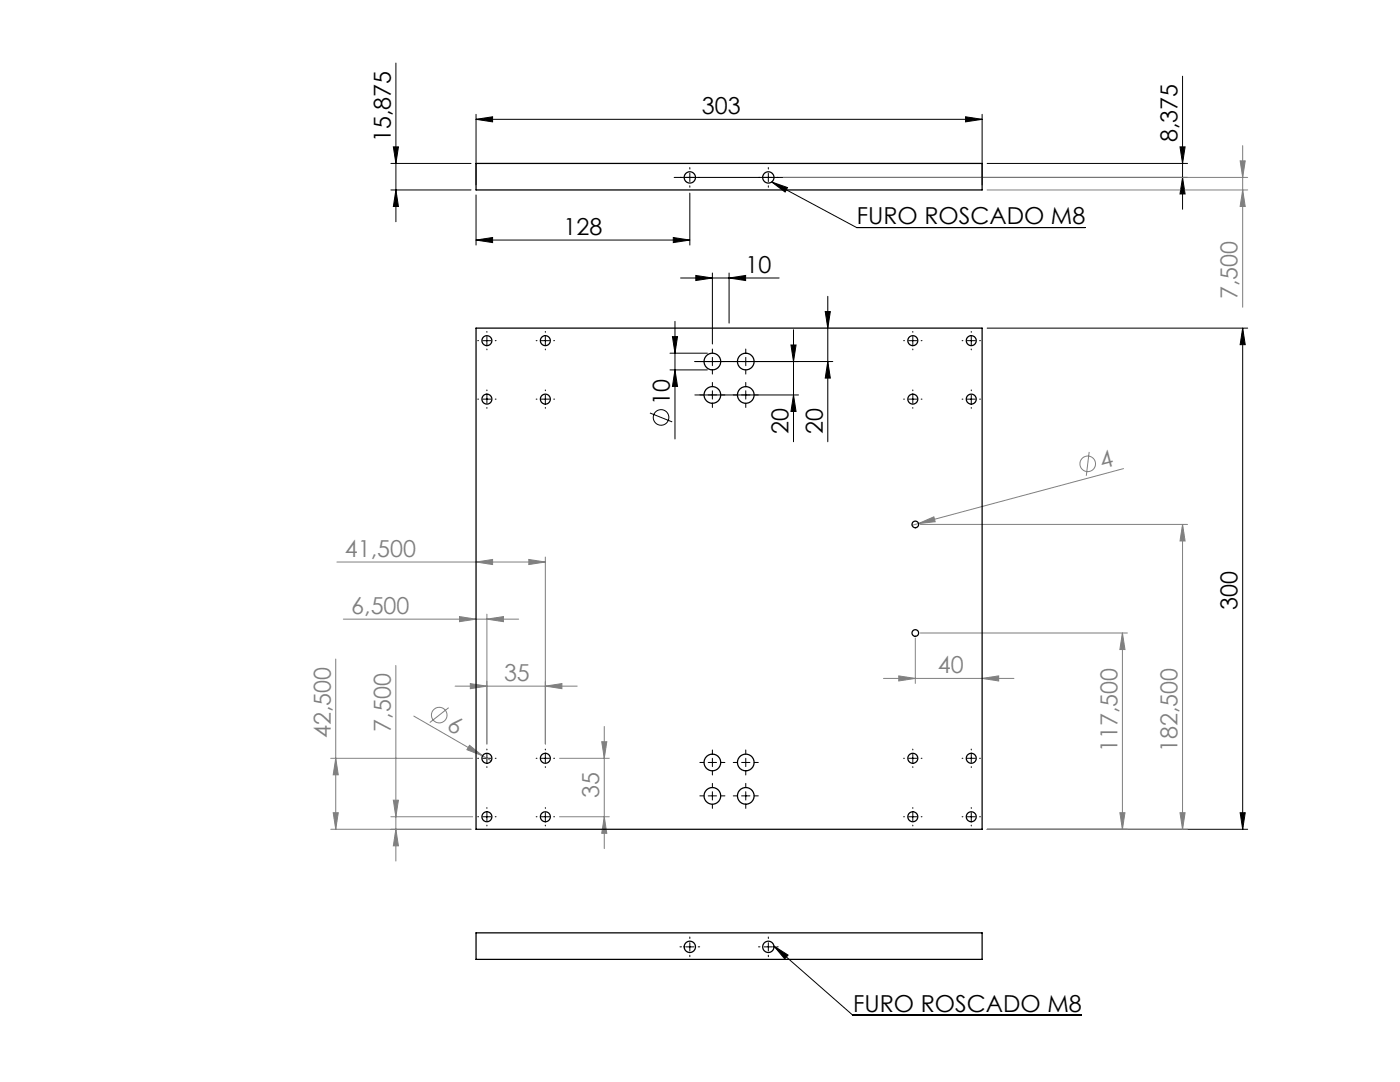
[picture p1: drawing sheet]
<svg xmlns="http://www.w3.org/2000/svg" width="279mm" height="216mm" viewBox="0 0 279 216" stroke-linecap="round" stroke-linejoin="round" font-family="sans-serif">
<g fill="none" stroke="#000" stroke-width=".2">
<path d="M79 12.6v31.7M236 15.2v26.6M78 37.9h16M78 32.6h16M78.5 29.3h1l-.5 3.3zM79 37.9l.5 3.3h-1zM95 23.8l3.3-.5v1zM95 22.8v14.1M95 23.8h101M95 38.9v10M134.5 35.4h102.5M137.7 34.6v1.6"/>
<path d="M137.7 38.5v10.4M153.3 34.6v1.6M154 36.3l16.9 9.1h45.7M154 36.3l3.2 1.1-.5 .9zM192.7 23.3l3.3 .5-3.3 .5zM196 22.8v14.1M197 32.6h40M235.5 29.3h1l-.5 3.3zM236 35.4l.5 3.3h-1zM95 47.9l3.3-.5v1zM95 47.9h42.7M134.4 47.4l3.3 .5-3.3 .5z"/>
<path d="M135.8 55.5h19.7M138.9 55l3.3 .5-3.3 .5zM142.2 54.5v14.1M145.5 55.5l3.3-.5v1zM145.5 54.5v10M165.2 59.1v29.1M96.3 68h1.7M96.3 79.6h1.7M97.2 67.1v1.7M97.2 78.8v1.7M108 68h1.7M108 79.6h1.7"/>
<path d="M108.8 67.1v1.7M108.8 78.8v1.7M133.7 70.5h7.5M133.7 73.8h7.5M134.2 67.2h1l-.5 3.3zM134.7 64.1v23.5M134.7 73.8l.5 3.3h-1zM138.7 72.1h27.5M138.7 78.8h20.7M142.2 71.3v1.7M142.2 78v1.6M148.8 71.3v1.7"/>
<path d="M148.8 78v1.6M157.9 68.8h1l-.5 3.3zM158.4 65.8v22.4M158.4 78.8l.5 3.3h-1zM164.7 62.2h1l-.5 3.3zM165.2 72.1l.5 3.3h-1zM181.3 68h1.7M181.3 79.6h1.7M182.2 67.1v1.7M182.2 78.8v1.7M193 68h1.7M193 79.6h1.7"/>
<path d="M193.8 67.1v1.7M193.8 78.8v1.7M197 65.5h52M248 65.5l.5 3.3h-1zM248 65.5v100M129.7 82.4l4.5 1.8M96.3 151.3h1.7M97.2 150.5v1.6M108 151.3h1.7M108.8 150.5v1.6M141.3 158.8h1.7M141.3 152.1h1.7"/>
<path d="M142.2 151.3v1.7M142.2 158v1.6M148 158.8h1.7M148 152.1h1.7M148.8 151.3v1.7M148.8 158v1.6M181.3 151.3h1.7M182.2 150.5v1.6M193 151.3h1.7M193.8 150.5v1.6M96.3 163h1.7M97.2 162.1v1.7"/>
<path d="M108 163h1.7M108.8 162.1v1.7M181.3 163h1.7M182.2 162.1v1.7M193 163h1.7M193.8 162.1v1.7M197 165.5h52M247.5 162.2h1l-.5 3.3zM136.8 188.9h1.7M137.7 188.1v1.7M152.5 188.9h1.7M153.3 188.1v1.7"/>
<path d="M154.5 188.8l2.8 1.8-.7 .7zM154.5 188.8l15.7 13.8h45.6"/>
<circle cx="131.9" cy="83.3" r="1.56"/>
</g>
<g fill="none" stroke="#808080" stroke-width=".2">
<path d="M156.3 35.4h92.7M197 37.9h52M247.5 32.1h1l-.5 3.3zM248 37.9l.5 3.3h-1zM248 29.1v32.2M217.4 90.2l-.6 4.7M224.2 93.5l-42.2 11.3M67.2 112.1h41.6M95 112.1l3.3-.5v1.1zM105.5 111.6l3.3 .5-3.3 .6zM108.8 111.1v37.4M183.3 104.5l3.1-1.4 .2 1z"/>
<path d="M183.7 104.6h53.3M236 104.6l.5 3.3h-1zM236 104.6v60.9M67 131.5v34M68.5 123.5h35M79 132.8v39M90.8 136.9h24.4M91.7 123l3.3 .5-3.3 .6zM93.9 136.4l3.3 .5-3.3 .5zM97.2 123.5l3.3-.5v1.1zM97.2 122.5v26M108.8 136.9l3.3-.5v1z"/>
<path d="M176.3 135.4h26.1M179.4 134.9l3.3 .5-3.3 .5zM182.7 127.3v9.1M183.7 126.3h41.3M196 135.4l3.3-.5v1zM224 126.3v39.2M224 126.3l.5 3.3h-1zM66 151.3h28.3M67 151.3l.5 3.3h-1zM78.5 159.7h1l-.5 3.3zM82.6 142.9l15.4 8.9M89.5 141.2l-3.7 3"/>
<path d="M93.7 148.7l2.6 2.1-3.1-1.2zM111.7 151.3h9.9M120.1 148h1l-.5 3.3zM120.6 145v24.3M66 165.5h28M66.5 162.2h1l-.5 3.3zM78 163h16.3M79 165.5l.5 3.3h-1zM111.7 163h9.9M120.6 163l.5 3.3h-1zM197 165.5h40M223.5 162.2h1l-.5 3.3z"/>
<path d="M235.5 162.2h1l-.5 3.3z"/>
<circle cx="217.1" cy="92.6" r="1.56"/>
<circle cx="87.7" cy="142.7" r="1.56"/>
</g>
<g fill="none" stroke="#000" stroke-width=".2" stroke-dasharray="15.2 1.3 1.3 1.3">
<path d="M136 35.4h-.3M137.7 33.7v-.3M137.7 37.1v.3M139.3 35.4h.3M151.7 35.4h-.3M153.3 33.7v-.3M153.3 37.1v.3M155 35.4h.3M95.5 68h-.2M95.5 79.6h-.2M97.2 66.3v-.2M97.2 69.6v.2"/>
<path d="M97.2 78v-.2M98.8 68h.2M98.8 79.6h.2M107.2 68h-.2M107.2 79.6h-.2M108.8 66.3v-.2M108.8 69.6v.2M108.8 78v-.2M110.5 68h.2M110.5 79.6h.2M140.5 72.1h-.8M140.5 78.8h-.8"/>
<path d="M142.2 70.5v-.9M142.2 73.8v.8M142.2 77.1v-.8M143.8 72.1h.9M143.8 78.8h.9M147.2 78.8h-.9M147.2 72.1h-.9M148.8 77.1v-.8M148.8 70.5v-.9M148.8 73.8v.8M150.5 78.8h.8M150.5 72.1h.8"/>
<path d="M180.5 79.6h-.2M180.5 68h-.2M182.2 78v-.2M182.2 66.3v-.2M182.2 69.6v.2M183.8 79.6h.2M183.8 68h.2M192.2 79.6h-.2M192.2 68h-.2M193.8 78v-.2M193.8 66.3v-.2M193.8 69.6v.2"/>
<path d="M195.5 79.6h.2M195.5 68h.2M97.2 81.3v.2M108.8 81.3v.2M142.2 80.5v.8M148.8 80.5v.8M182.2 81.3v.2M193.8 81.3v.2M95.5 151.3h-.2M97.2 149.6v-.1M97.2 153v.1M98.8 151.3h.2"/>
<path d="M107.2 151.3h-.2M108.8 149.6v-.1M108.8 153v.1M110.5 151.3h.2M140.5 152.1h-.8M140.5 158.8h-.8M142.2 150.5v-.9M142.2 153.8v.8M142.2 157.1v-.8M143.8 152.1h.9M143.8 158.8h.9M147.2 158.8h-.9"/>
<path d="M147.2 152.1h-.9M148.8 157.1v-.8M148.8 150.5v-.9M148.8 153.8v.8M150.5 158.8h.8M150.5 152.1h.8M180.5 151.3h-.2M182.2 149.6v-.1M182.2 153v.1M183.8 151.3h.2M192.2 151.3h-.2M193.8 149.6v-.1"/>
<path d="M193.8 153v.1M195.5 151.3h.2M95.5 163h-.2M97.2 161.3v-.2M97.2 164.6v.2M98.8 163h.2M107.2 163h-.2M108.8 161.3v-.2M108.8 164.6v.2M110.5 163h.2M142.2 160.5v.8M148.8 160.5v.8"/>
<path d="M180.5 163h-.2M182.2 161.3v-.2M182.2 164.6v.2M183.8 163h.2M192.2 163h-.2M193.8 161.3v-.2M193.8 164.6v.2M195.5 163h.2M136 188.9h-.3M137.7 187.3v-.3M137.7 190.6v.3M139.3 188.9h.3"/>
<path d="M151.7 188.9h-.3M153.3 187.3v-.3M153.3 190.6v.3M155 188.9h.3"/>
</g>
<g fill="#000">
<path d="M154 36.3l3.2 1.1-.5 .9zM154.5 188.8l2.8 1.8-.7 .7z"/>
<path d="M134.4 47.4l3.3 .5-3.3 .5zM95 47.9l3.3-.5v1z"/>
<path d="M138.9 55l3.3 .5-3.3 .5zM145.5 55.5l3.3-.5v1zM95 23.8l3.3-.5v1zM192.7 23.3l3.3 .5-3.3 .5z"/>
<path d="M134.2 67.2h1l-.5 3.3zM134.7 73.8l.5 3.3h-1zM157.9 68.8h1l-.5 3.3zM158.4 78.8l.5 3.3h-1z"/>
<path d="M247.5 162.2h1l-.5 3.3zM248 65.5l.5 3.3h-1zM165.2 72.1l.5 3.3h-1zM164.7 62.2h1l-.5 3.3zM79 37.9l.5 3.3h-1zM78.5 29.3h1l-.5 3.3zM236 35.4l.5 3.3h-1zM235.5 29.3h1l-.5 3.3z"/>
</g>
<g fill="#808080">
<path d="M93.7 148.7l2.6 2.1-3.1-1.2z"/>
<path d="M183.3 104.5l3.1-1.4 .2 1z"/>
<path d="M97.2 123.5l3.3-.5v1.1zM91.7 123l3.3 .5-3.3 .6zM105.5 111.6l3.3 .5-3.3 .6zM95 112.1l3.3-.5v1.1z"/>
<path d="M93.9 136.4l3.3 .5-3.3 .5zM108.8 136.9l3.3-.5v1zM179.4 134.9l3.3 .5-3.3 .5zM196 135.4l3.3-.5v1z"/>
<path d="M78.5 159.7h1l-.5 3.3zM79 165.5l.5 3.3h-1zM67 151.3l.5 3.3h-1zM66.5 162.2h1l-.5 3.3zM120.1 148h1l-.5 3.3zM120.6 163l.5 3.3h-1zM236 104.6l.5 3.3h-1zM235.5 162.2h1l-.5 3.3zM224 126.3l.5 3.3h-1zM223.5 162.2h1l-.5 3.3zM247.5 32.1h1l-.5 3.3zM248 37.9l.5 3.3h-1z"/>
</g>
<g fill="none" stroke="#000" stroke-width=".25">
<path d="M95 32.6h101v5.3h-101zM95 65.5h101v100h-101zM95 186.1h101v5.3h-101z"/>
<circle cx="137.7" cy="35.4" r="1.13"/>
<circle cx="153.3" cy="35.4" r="1.13"/>
<circle cx="97.2" cy="68" r="1"/>
<circle cx="97.2" cy="79.6" r="1"/>
<circle cx="108.8" cy="79.6" r="1"/>
<circle cx="108.8" cy="68" r="1"/>
<circle cx="142.2" cy="72.1" r="1.67"/>
<circle cx="142.2" cy="78.8" r="1.67"/>
<circle cx="148.8" cy="72.1" r="1.67"/>
<circle cx="148.8" cy="78.8" r="1.67"/>
<circle cx="182.2" cy="68" r="1"/>
<circle cx="182.2" cy="79.6" r="1"/>
<circle cx="193.8" cy="68" r="1"/>
<circle cx="193.8" cy="79.6" r="1"/>
<circle cx="182.7" cy="104.6" r=".67"/>
<circle cx="182.7" cy="126.3" r=".67"/>
<circle cx="97.2" cy="151.3" r="1"/>
<circle cx="108.8" cy="151.3" r="1"/>
<circle cx="142.2" cy="158.8" r="1.67"/>
<circle cx="142.2" cy="152.1" r="1.67"/>
<circle cx="148.8" cy="152.1" r="1.67"/>
<circle cx="148.8" cy="158.8" r="1.67"/>
<circle cx="182.2" cy="151.3" r="1"/>
<circle cx="193.8" cy="151.3" r="1"/>
<circle cx="97.2" cy="163" r="1"/>
<circle cx="108.8" cy="163" r="1"/>
<circle cx="182.2" cy="163" r="1"/>
<circle cx="193.8" cy="163" r="1"/>
<circle cx="137.7" cy="188.9" r="1.13"/>
<circle cx="153.3" cy="188.9" r="1.13"/>
</g>
<g font-size="4.7">
<text x="140.1" y="22.8">303</text>
<text x="78" y="28.4" transform="rotate(-90 78 28.4)">15,875</text>
<text x="235" y="28.4" transform="rotate(-90 235 28.4)">8,375</text>
<text x="112.5" y="46.9">128</text>
<text x="171" y="44.7">FURO ROSCADO M8</text>
<text x="148.8" y="54.5">10</text>
<text x="133.7" y="80.8" transform="rotate(-90 133.7 80.8)">10</text>
<text x="157.3" y="86.6" transform="rotate(-90 157.3 86.6)">20</text>
<text x="164.2" y="86.6" transform="rotate(-90 164.2 86.6)">20</text>
<text x="247" y="121.8" transform="rotate(-90 247 121.8)">300</text>
<text x="170.3" y="202">FURO ROSCADO M8</text>
</g>
<g font-size="4.7" fill="#808080">
<text x="247" y="59.7" transform="rotate(-90 247 59.7)">7,500</text>
<text x="220" y="93.6" transform="rotate(-15 220 93.6)">4</text>
<text x="68.8" y="111.1">41,500</text>
<text x="70.1" y="122.5">6,500</text>
<text x="100.6" y="135.9">35</text>
<text x="187.2" y="134.4">40</text>
<text x="66" y="147.3" transform="rotate(-90 66 147.3)">42,500</text>
<text x="78" y="146" transform="rotate(-90 78 146)">7,500</text>
<text x="88.9" y="145.5" transform="rotate(30 88.9 145.5)">6</text>
<text x="223" y="150.1" transform="rotate(-90 223 150.1)">117,500</text>
<text x="235" y="150.1" transform="rotate(-90 235 150.1)">182,500</text>
<text x="119.6" y="159.2" transform="rotate(-90 119.6 159.2)">35</text>
</g>
</svg>
